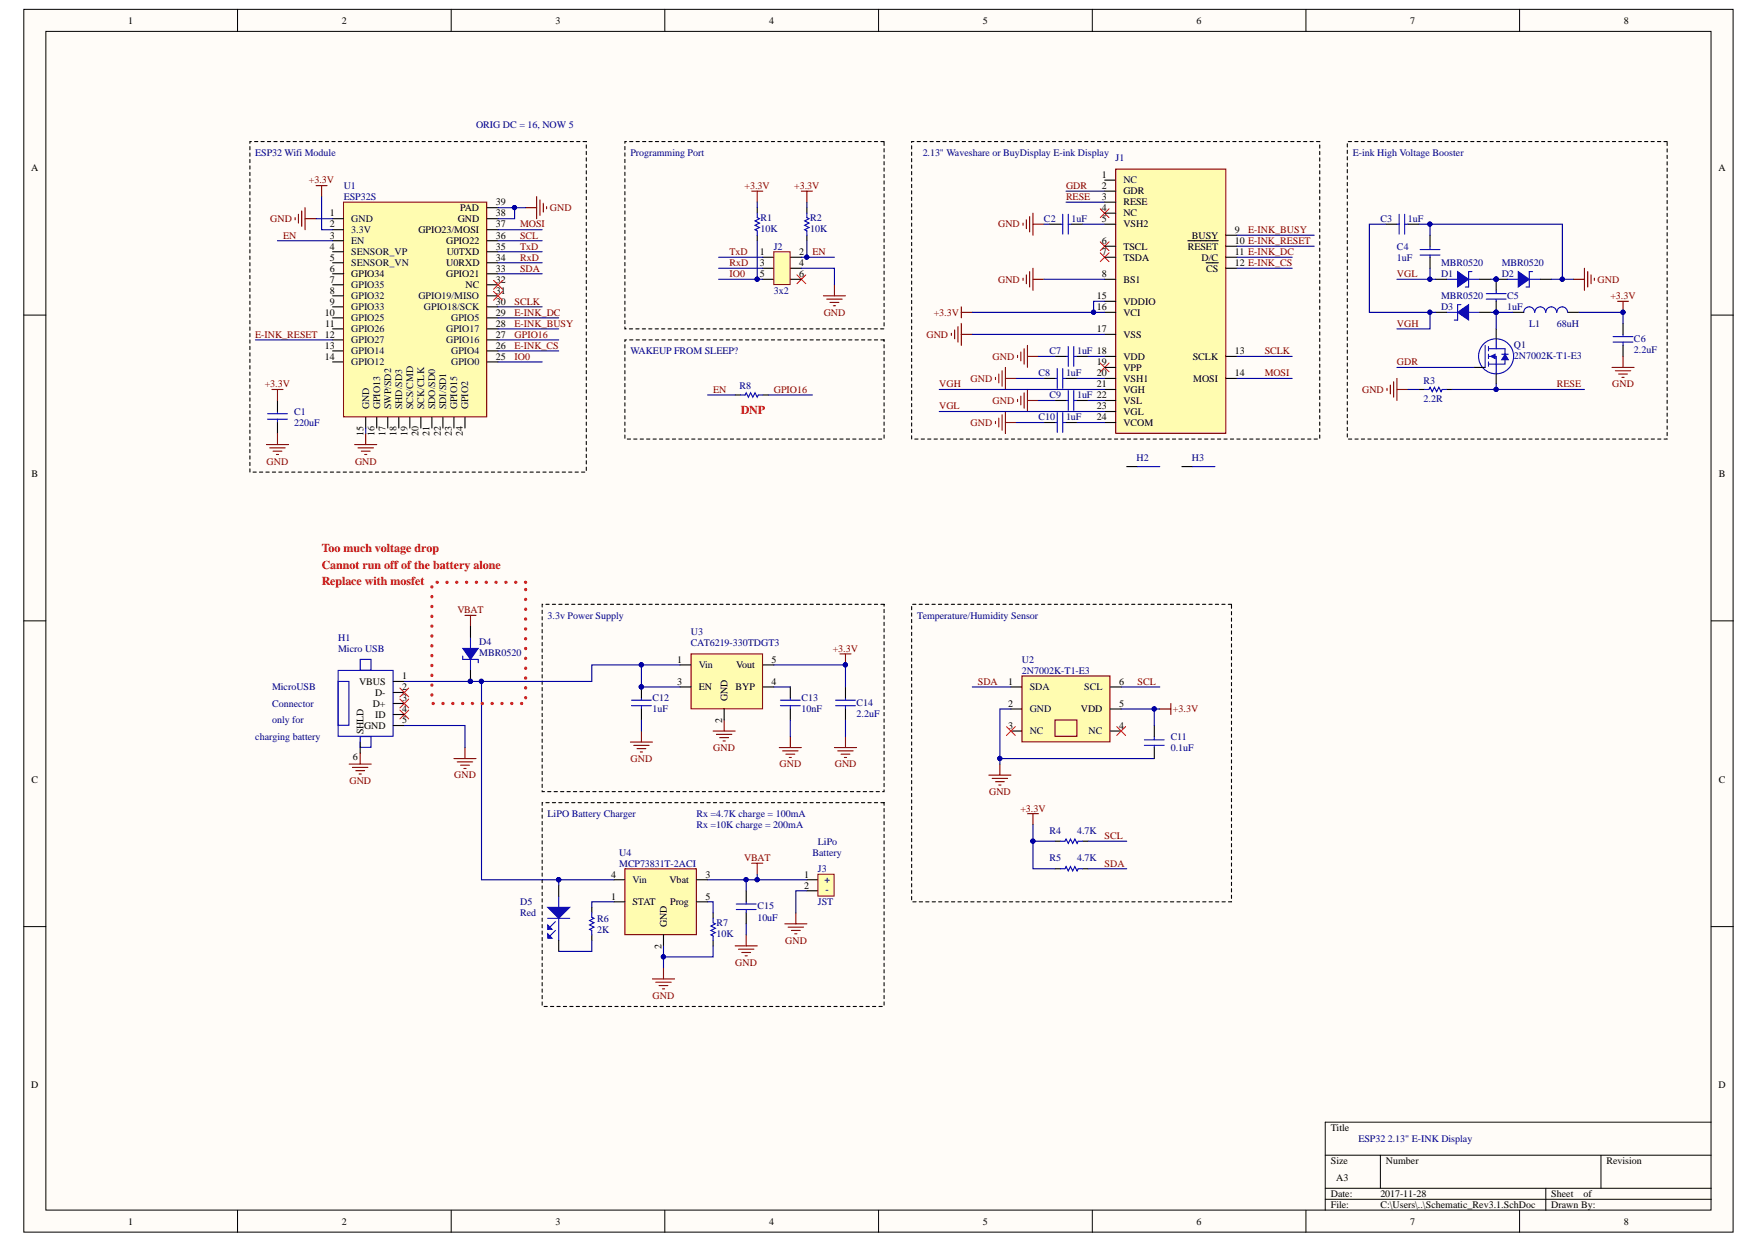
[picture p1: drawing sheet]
# Altium schematic sheet Schematic_Rev3.1.SchDoc
size A3

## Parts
C1  220uF  [CAPC3216X160N]
C2  1uF  [CAPC1608X09L]
C3  1uF  [CAPC1608X09L]
C4  1uF  [CAPC1608X09L]
C5  1uF  [CAPC1608X09L]
C6  2.2uF  [CAPC1608X09L]
C7  1uF  [CAPC1608X09L]
C8  1uF  [CAPC1608X09L]
C9  1uF  [CAPC1608X09L]
C10  1uF  [CAPC1608X09L]
C11  0.1uF  [CAPC1608X09L]
C12  1uF  [CAPC1608X09L]
C13  10nF  [CAPC1608X09L]
C14  2.2uF  [CAPC1608X09L]
C15  10uF  [CAPC3216X160L]
D1  value MBR0520  [SOD123]  (hidden comment: MBR0520-TP)
D2  value MBR0520  [SOD123]  (hidden comment: MBR0520-TP)
D3  value MBR0520  [SOD123]  (hidden comment: MBR0520-TP)
D4  value MBR0520  [SOD123]  (hidden comment: MBR0520-TP)
D5  value Red  [LED1608X55N-RED]  (hidden comment: LED_0603)
H1  Micro USB  [1981584-1]
H2  E-INK Display  (value not drawn)  (mechanical)
H3  E-INK Display  (value not drawn)  (mechanical)
J1  24POS Flex Con  [0524352471]  (value not drawn)
J2  3x2  [0872640652]
J3  JST  [S2B-PH-K-S]
L1  value 68uH  [LHQ43C]  (hidden comment: LQH43CN680K03L)
Q1  2N7002K-T1-E3  [SOT95P240X110-3N]
R1  10K  [RESC1608X06L]
R2  10K  [RESC1608X06L]
R3  2.2R  [RESC1608X06L]
R4  4.7K  [RESC1608X06L]
R5  4.7K  [RESC1608X06L]
R6  2K  [RESC1608X06L]
R7  10K  [RESC1608X06L]
R8  DNP  [RESC1608X06L]  (value not drawn)  (no BOM)
U1  ESP32s  [ESP32]
U2  PartNumber: 2N7002K-T1-E3  [S-PWSON-N6]  (hidden comment: HDC1080DMBT)
U3  CAT6219-330TDGT3  [SOT95P280X144-5N]
U4  value MCP73831T-2ACI  [SOT95P280X144-5N]  (hidden comment: MCP73831T-2ACI/OT)

## Blocks framed on the sheet
Programming Port: J2 R1 R2
2.13" Waveshare or BuyDisplay E-ink Display: C2 C7-C10 J1
E-ink High Voltage Booster: C3-C6 D1-D3 L1 Q1 R3
DNP: R8
3.3v Power Supply: C12-C14 U3
Temperature/Humidity Sensor: C11 R4 R5 U2

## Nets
+3.3V: C1.1 C6.1 C11.2 C14.1 J1.15(VDDIO) J1.16(VCI) L1.2 R1.1 R2.1 R4.2 R5.2 U1.2(3.3V) U2.5(VDD) U3.5(Vout)
GND: C1.2 C2.1 C3.2 C4.2 C6.2 C7.1 C8.1 C9.1 C10.1 C11.1 C12.2 C13.2 C14.2 C15.2 D2.1(Cathode) H1.5(GND) H1.6(SHLD) J1.8(BS1) J1.17(VSS) J2.4 J3.2 R3.1 R7.2 U1.1(GND) U1.15(GND) U1.38(GND) U1.39(PAD) U2.2(GND) U3.2(GND) U4.2(GND)
VBAT: C15.1 D4.2(Annode) J3.1 U4.3(Vbat)
E-INK_BUSY: J1.9(BUSY) U1.28(GPIO17)
E-INK_CS: J1.12(~{CS}) U1.26(GPIO4)
E-INK_DC: J1.11(D/C) U1.29(GPIO5)
E-INK_RESET: J1.10(~{RESET}) U1.12(GPIO27)
EN: J2.2 R2.2 R8.1 U1.3(EN)
GDR: J1.2(GDR) Q1.1(G)
GPIO16: R8.2 U1.27(GPIO16)
IO0: J2.5 R1.2 U1.25(GPIO0)
MOSI: J1.14(MOSI) U1.37(GPIO23/MOSI)
RESE: J1.3(RESE) Q1.2(S) R3.2
RxD: J2.3 U1.34(U0RXD)
SCL: R4.1 U1.36(GPIO22) U2.6(SCL)
SCLK: J1.13(SCLK) U1.30(GPIO18/SCK)
SDA: R5.1 U1.33(GPIO21) U2.1(SDA)
TxD: J2.1 U1.35(U0TXD)
VGH: C3.1 D3.1(Cathode) J1.21(VGH)
VGL: C4.1 D1.2(Annode) J1.23(VGL)
NetC2_2: C2.2 J1.5(VSH2)
NetC5_1: C5.1 D3.2(Annode) L1.1 Q1.3(D)
NetC5_2: C5.2 D1.1(Cathode) D2.2(Annode)
NetC7_2: C7.2 J1.18(VDD)
NetC8_2: C8.2 J1.20(VSH1)
NetC9_2: C9.2 J1.22(VSL)
NetC10_2: C10.2 J1.24(VCOM)
NetC12_1: C12.1 D4.1(Cathode) D5.2(ANODE) H1.1(VBUS) U3.1(Vin) U3.3(EN) U4.4(Vin)
NetC13_1: C13.1 U3.4(BYP)
NetD5_1: D5.1(CATHODE) R6.1
NetR6_2: R6.2 U4.1(STAT)
NetR7_1: R7.1 U4.5(Prog)

Not connected (* = marked no-connect by the designer): H1 2(D-)* 3(D+)* 4(ID)*; H2 ?1; H3 ?1; J1 1(NC) 4(NC)* 6(TSCL)* 7(TSDA)* 19(VPP)*; J2 6*; U1 4(SENSOR_VP) 5(SENSOR_VN) 6(GPIO34) 7(GPIO35) 8(GPIO32) 9(GPIO33) 10(GPIO25) 11(GPIO26) 13(GPIO14) 14(GPIO12) 16(GPIO13) 17(SWP/SD2) 18(SHD/SD3) 19(SCS/CMD) 20(SCK/CLK) 21(SDO/SD0) 22(SDI/SD1) 23(GPIO15) 24(GPIO2) 31(GPIO19/MISO)* 32(NC)*; U2 3(NC)* 4(NC)*

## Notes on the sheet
- ESP32 Wifi Module
- ORIG DC = 16, NOW 5
- (near R8) WAKEUP FROM SLEEP?
- Too much voltage drop
- Cannot run off of the battery alone
- Replace with mosfet
- MicroUSB
- (near H1) Connector
- (near H1) charging battery
- only for
- LiPO Battery Charger
- Rx =4.7K charge = 100mA
- Rx =10K charge = 200mA
- (near J3) Battery
- (near J3) LiPo
- ESP32 2.13" E-INK Display
